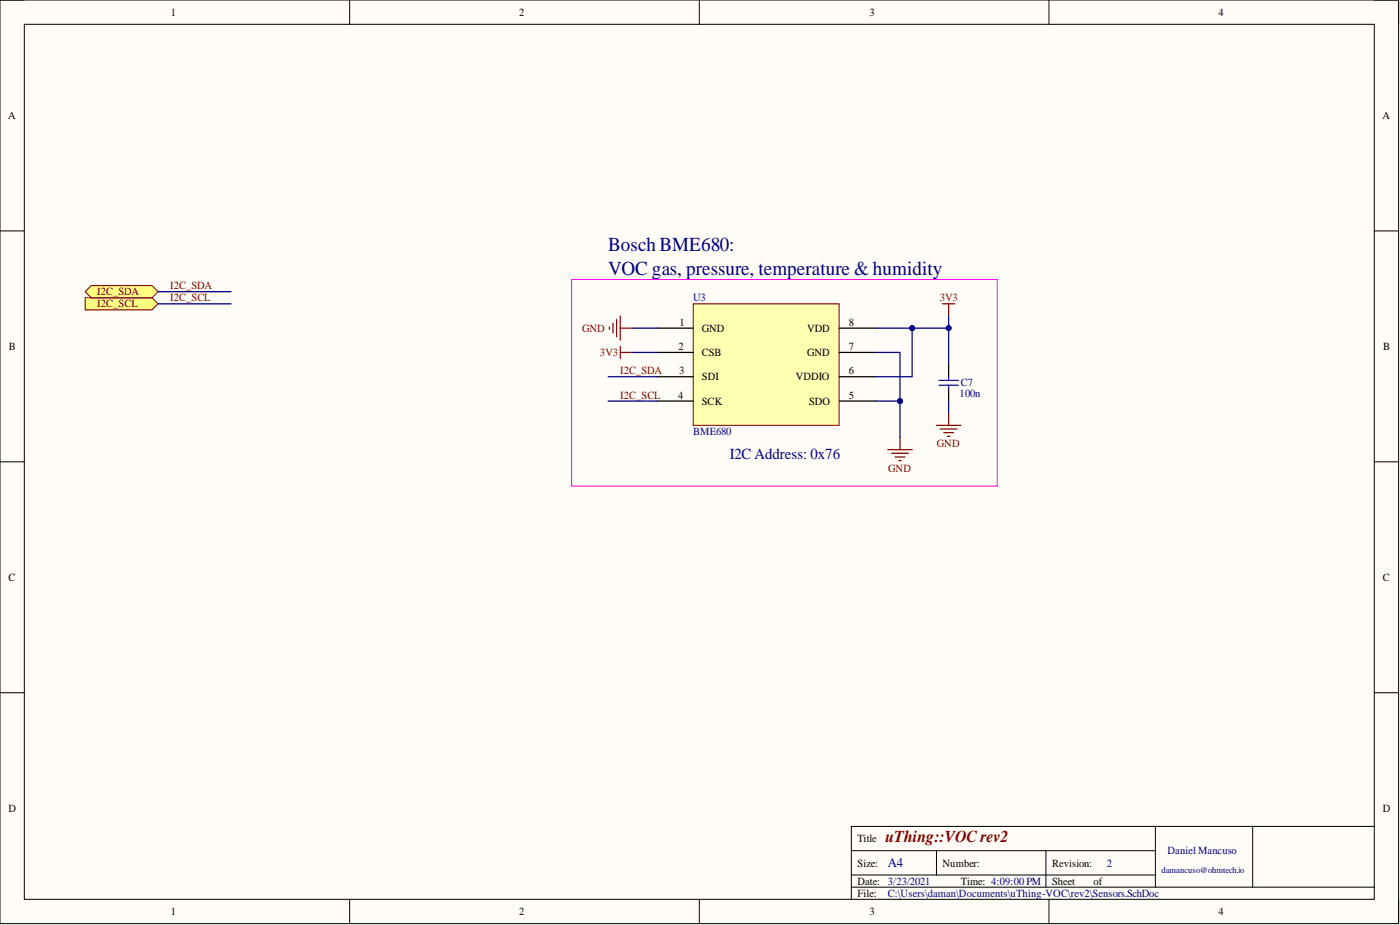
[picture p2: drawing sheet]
<svg xmlns="http://www.w3.org/2000/svg" width="292mm" height="193mm" viewBox="0 0 292 193" stroke-linecap="round" stroke-linejoin="round" font-family="sans-serif">
<path d="M0 0h291.8v192.7h-291.8z" fill-rule="evenodd" fill="#fffcf8"/>
<path d="M0 0h291.8v192.7h-291.8z" fill="none" stroke="#000" stroke-width=".21"/>
<path d="M5.1 5.1h281.6v182.5h-281.6z" fill-rule="evenodd" fill="#fffcf8"/>
<g fill="none" stroke="#000" stroke-width=".21">
<path d="M0 0h5.1M5.1 5.1h281.6v182.5h-281.6zM73 0v5.1M145.9 0v5.1M218.9 0v5.1M286.7 0h5.1v5.1M0 48.2h5.1M286.7 48.2h5.1M0 96.3h5.1M286.7 96.3h5.1M0 144.5h5.1M286.7 144.5h5.1"/>
<path d="M177.6 177.5h63.5M195.4 177.5v5M218.2 177.5v7.6M241.1 172.4v12.7M261.4 172.4v12.7M286.7 172.4h-109.1v15.2M73 187.6v5.1M145.9 187.6v5.1M177.6 185.1h109.1M177.6 182.5h63.5M218.9 187.6v5.1M291.8 187.6v5.1"/>
</g>
<path d="M17.8 62.1h13.9l1.3 1.3-1.3 1.3h-13.9z" fill-rule="evenodd" fill="#ffff80"/>
<path d="M17.8 62.1h13.9l1.3 1.3-1.3 1.3h-13.9z" fill="none" stroke="#800000" stroke-width=".21"/>
<path d="M17.8 60.8l1.2-1.2h12.7l1.3 1.2-1.3 1.3h-12.7z" fill-rule="evenodd" fill="#ffff80"/>
<path d="M17.8 60.8l1.2-1.2h12.7l1.3 1.2-1.3 1.3h-12.7z" fill="none" stroke="#800000" stroke-width=".21"/>
<path d="M33 63.4h15.2M33 60.8h15.2" fill="none" stroke="#000080" stroke-width=".26"/>
<path d="M144.6 63.4h30.5v25.3h-30.5z" fill-rule="evenodd" fill="#ffffb0"/>
<path d="M144.6 63.4h30.5v25.3h-30.5z" fill="none" stroke="#800000" stroke-width=".21"/>
<path d="M137 68.5h7.6M137 73.5h7.6M137 78.6h7.6M175.1 68.5h7.6M175.1 73.5h7.6M175.1 78.6h7.6M137 83.7h7.6M175.1 83.7h7.6" fill="none" stroke="#000" stroke-width=".26"/>
<g fill="none" stroke="#800000" stroke-width=".26">
<path d="M127.1 68.2v.5M127.9 67.4v2.1M128.7 66.7v3.5M129.4 65.9v5.1M129.4 72.3v2.5M129.4 68.5h2.5M129.4 73.5h2.5M196.7 63.4h2.5M197.9 63.4v2.5M185.2 93.8h5.1M186 94.6h3.6M186.8 95.3h2"/>
<path d="M187.5 96.1h.5M187.8 91.3v2.5M195.4 88.7h5.1M196.1 89.5h3.6M196.9 90.3h2M197.7 91h.5M197.9 86.2v2.5"/>
</g>
<path d="M119.3 58.3h88.8v43.1h-88.8z" fill="none" stroke="#f0f" stroke-width=".21"/>
<path d="M190.3 68.5v10.1h-7.6" fill="none" stroke="#000080" stroke-width=".26"/>
<circle cx="190.3" cy="68.5" r=".51" fill="#000080"/>
<circle cx="190.3" cy="68.5" r=".51" fill="none" stroke="#000080" stroke-width=".21"/>
<path d="M182.7 83.7h5.1" fill="none" stroke="#000080" stroke-width=".26"/>
<circle cx="187.8" cy="83.7" r=".51" fill="#000080"/>
<circle cx="187.8" cy="83.7" r=".51" fill="none" stroke="#000080" stroke-width=".21"/>
<path d="M126.9 78.6h10.1M131.9 73.5h5.1M131.9 68.5h5.1M197.9 68.5v7.6M126.9 83.7h10.1" fill="none" stroke="#000080" stroke-width=".26"/>
<circle cx="197.9" cy="68.5" r=".51" fill="#000080"/>
<circle cx="197.9" cy="68.5" r=".51" fill="none" stroke="#000080" stroke-width=".21"/>
<path d="M182.7 73.5h5.1v17.8M197.9 83.7v2.5" fill="none" stroke="#000080" stroke-width=".26"/>
<circle cx="187.8" cy="83.7" r=".51" fill="#000080"/>
<circle cx="187.8" cy="83.7" r=".51" fill="none" stroke="#000080" stroke-width=".21"/>
<path d="M197.9 65.9v2.6h-15.2" fill="none" stroke="#000080" stroke-width=".26"/>
<circle cx="190.3" cy="68.5" r=".51" fill="#000080"/>
<circle cx="190.3" cy="68.5" r=".51" fill="none" stroke="#000080" stroke-width=".21"/>
<circle cx="197.9" cy="68.5" r=".51" fill="#000080"/>
<circle cx="197.9" cy="68.5" r=".51" fill="none" stroke="#000080" stroke-width=".21"/>
<path d="M197.9 76.1v2.5M197.9 81.1v2.6" fill="none" stroke="#000" stroke-width=".26"/>
<path d="M195.9 79.4h4.1M197.9 78.6v.8M195.9 80.4h4.1M197.9 80.4v.7" fill="none" stroke="#00f" stroke-width=".26"/>
<g font-size="4.1" fill="#000080">
<text x="126.9" y="52.3">BoschBME680:</text>
<text x="126.9" y="57.4">VOC gas, pressure, temperature &amp; humidity</text>
</g>
<text font-size="3.5" fill="#800000" x="184.7" y="175.7">uThing::VOC rev2</text>
<text font-size="3.2" fill="#000080" x="152.2" y="95.7">I2C Address: 0x76</text>
<text font-size="2.8" fill="#000080" x="185.2" y="180.9">A4</text>
<g font-size="2.3">
<text x="35.6" y="3.3">1</text>
<text x="108.4" y="3.3">2</text>
<text x="181.4" y="3.3">3</text>
<text x="254.3" y="3.3">4</text>
<text x="1.7" y="24.8">A</text>
<text x="288.4" y="24.8">A</text>
<text x="141.8" y="67.9">1</text>
<text x="146.4" y="69.2">GND</text>
<text x="168.4" y="69.2">VDD</text>
<text x="177.1" y="67.9">8</text>
<text x="1.9" y="73">B</text>
<text x="141.6" y="73">2</text>
<text x="146.4" y="74.3">CSB</text>
<text x="168.4" y="74.3">GND</text>
<text x="177.1" y="73">7</text>
<text x="288.6" y="73">B</text>
<text x="141.5" y="83.2">4</text>
<text x="141.7" y="78.1">3</text>
<text x="146.4" y="79.4">SDI</text>
<text x="166" y="79.4">VDDIO</text>
<text x="177.1" y="83.2">5</text>
<text x="177.1" y="78.1">6</text>
<text x="146.4" y="84.4">SCK</text>
<text x="168.8" y="84.4">SDO</text>
<text x="1.8" y="121.2">C</text>
<text x="288.5" y="121.2">C</text>
<text x="1.8" y="169.4">D</text>
<text x="288.5" y="169.4">D</text>
<text x="178.9" y="175.7">Title</text>
<text x="178.9" y="180.8">Size:</text>
<text x="178.9" y="184.6">Date:</text>
<text x="196.7" y="180.8">Number:</text>
<text x="200.5" y="184.6">Time: 4:09:00 PM</text>
<text x="219.5" y="180.8">Revision:</text>
<text x="219.5" y="184.6">Sheet</text>
<text x="228.1" y="184.6">of</text>
<text x="35.6" y="190.9">1</text>
<text x="108.4" y="190.9">2</text>
<text x="178.9" y="187.1">File:</text>
<text x="181.4" y="190.9">3</text>
<text x="254.3" y="190.9">4</text>
</g>
<g font-size="2.3" fill="#800000">
<text x="20.3" y="64.1">I2C_SCL</text>
<text x="20.3" y="61.6">I2C_SDA</text>
<text x="35.5" y="60.3">I2C_SDA</text>
<text x="35.5" y="62.9">I2C_SCL</text>
<text x="196.1" y="62.9">3V3</text>
<text x="121.5" y="69.2">GND</text>
<text x="125.2" y="74.3">3V3</text>
<text x="129.4" y="78.1">I2C_SDA</text>
<text x="129.4" y="83.2">I2C_SCL</text>
<text x="195.5" y="93.3">GND</text>
<text x="185.3" y="98.4">GND</text>
</g>
<g font-size="2.3" fill="#000080">
<text x="144.6" y="62.9">U3</text>
<text x="200.2" y="82.9">100n</text>
<text x="200.5" y="80.6">C7</text>
<text x="144.6" y="90.8">BME680</text>
<text x="243.6" y="178.2">Daniel Mancuso</text>
<text x="185.2" y="184.6">3/23/2021</text>
<text x="230.9" y="180.8">2</text>
<text x="185.2" y="187.1">C:\Users\daman\Documents\uThing-VOC\rev2\Sensors.SchDoc</text>
</g>
<text font-size="1.9" fill="#000080" x="242.3" y="182.1">damancuso@ohmtech.io</text>
</svg>
